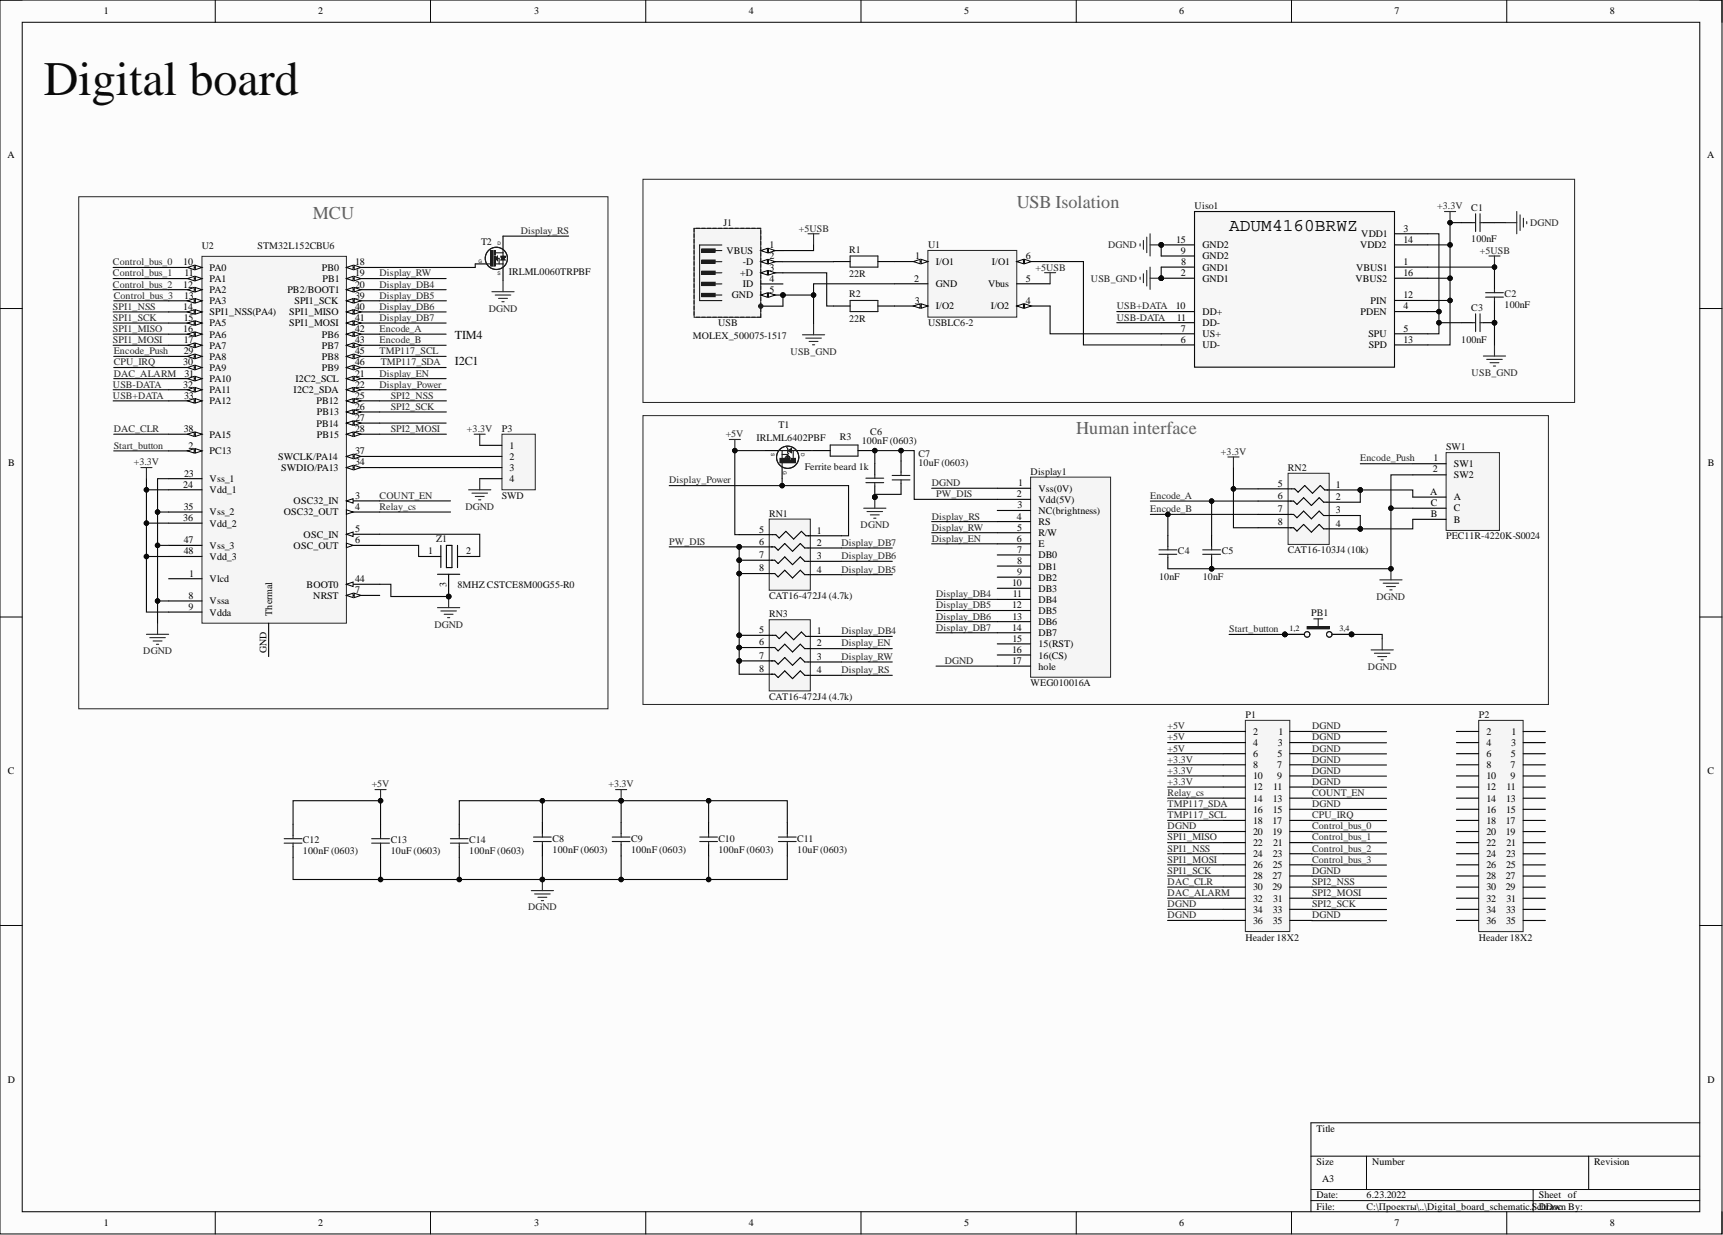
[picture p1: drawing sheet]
# Altium project Digital board.PrjPcb
1 sheet, 33 parts. Net scope: global (net labels, ports and power ports of the same name join across sheets).
Board file: Digital_board_PCB.PcbDoc

## Sheet Digital_board_schematic.SchDoc
size A3

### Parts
C1  100nF  [CAP 0603]
C2  100nF  [CAP 0603]
C3  100nF  [CAP 0603]
C4  10nF  [CAP 0603]
C5  10nF  [CAP 0603]
C6  100nF (0603)  [CAP 0603]
C7  10uF (0603)  [CAP 0603]
C8  100nF (0603)  [CAP 0603]
C9  100nF (0603)  [CAP 0603]
C10  100nF (0603)  [CAP 0603]
C11  10uF (0603)  [CAP 0603]
C12  100nF (0603)  [CAP 0603]
C13  10uF (0603)  [CAP 0603]
C14  100nF (0603)  [CAP 0603]
Display1  WEG010016A  [WEG010016A]
J1  USB  [MOLEX_500075-1517]
P1  Header 18X2  [HDR2X18]
P2  Header 18X2  [HDR2X18]
P3  SWD  [HDR1X4]
PB1  Push Button  [PB_OMRON_B3F-1070]  (value not drawn)
R1  22R  [1608[0603]]
R2  22R  [1608[0603]]
R3  Ferrite beard 1k  [C1206]
RN1  CAT16-472J4 (4.7k)  [CAT16-470J4LF]
RN2  CAT16-103J4 (10k)  [CAT16-470J4LF]
RN3  CAT16-472J4 (4.7k)  [CAT16-470J4LF]
SW1  PEC11R-4220K-S0024  [PEC11R-4220K-S0024]
T1  IRLML6402PBF  [SOT95P237X112-3N]
T2  IRLML0060TRPBF  [SOT95P237X112-3N]
U1  USBLC6-2  [SOT23-6L]
U2  STM32L152CBU6  [UFQFPN48]
Uiso1  (no value)  [RW_16_ADI]
Z1  8MHZ CSTCE8M00G55-R0  [PRQV8.00CR5010Y000]

### Blocks framed on the sheet
USB Isolation: C1-C3 J1 R1 R2 U1 Uiso1
MCU: P3 T2 U2 Z1
Human interface: C4-C7 Display1 PB1 R3 RN1-RN3 SW1 T1

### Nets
+3.3V: C1.2 C8.1 C9.1 C10.1 C11.1 C14.1 P1.8 P1.10 P1.12 P3.1 RN2.5 RN2.8 U2.9(Vdda) U2.24(Vdd_1) U2.36(Vdd_2) U2.48(Vdd_3) Uiso1.12(PIN) Uiso1.13(SPD) Uiso1.14(VDD2) Uiso1.16(VBUS2)
+5USB: C2.2 J1.1(VBUS) U1.5(Vbus) Uiso1.1(VBUS1)
+5V: C12.1 C13.1 P1.2 P1.4 P1.6 RN1.5 T1.2(S)
DGND: C1.1 C4.2 C5.2 C6.2 C7.2 C8.2 C9.2 C10.2 C11.2 C12.2 C13.2 C14.2 Display1.1(Vss(0V)) Display1.17(hole) P1.1 P1.3 P1.5 P1.7 P1.9 P1.11 P1.15 P1.20 P1.27 P1.34 P1.35 P1.36 P3.4 PB1.3 PB1.4 SW1.2(SW2) SW1.C T2.2(S) U2.8(Vssa) U2.23(Vss_1) U2.35(Vss_2) U2.44(BOOT0) U2.47(Vss_3) Uiso1.9(GND2) Uiso1.15(GND2) Z1.3
USB_GND: C2.1 C3.1 J1.5(GND) J1.6(SH) U1.2(GND) Uiso1.2(GND1) Uiso1.8(GND1)
Control_bus_0: P1.19 U2.10(PA0)
Control_bus_1: P1.21 U2.11(PA1)
Control_bus_2: P1.23 U2.12(PA2)
Control_bus_3: P1.25 U2.13(PA3)
COUNT_EN: P1.13 U2.3(OSC32_IN)
CPU_IRQ: P1.17 U2.30(PA9)
DAC_ALARM: P1.32 U2.31(PA10)
DAC_CLR: P1.30 U2.38(PA15)
Display_DB4: Display1.11(DB4) RN3.1 U2.20(PB2/BOOT1)
Display_DB5: Display1.12(DB5) RN1.4 U2.39(SPI1_SCK)
Display_DB6: Display1.13(DB6) RN1.3 U2.40(SPI1_MISO)
Display_DB7: Display1.14(DB7) RN1.2 U2.41(SPI1_MOSI)
Display_EN: Display1.6(E) RN3.2 U2.21(I2C2_SCL)
Display_Power: RN1.1 T1.1(G) U2.22(I2C2_SDA)
Display_RS: Display1.4(RS) RN3.4 T2.3(D)
Display_RW: Display1.5(R/W) RN3.3 U2.19(PB1)
Encode_A: C5.1 RN2.6 U2.42(PB6)
Encode_B: C4.1 RN2.7 U2.43(PB7)
Encode_Push: SW1.1(SW1) U2.29(PA8)
PW_DIS: C6.1 C7.1 Display1.2(Vdd(5V)) R3.1(A) RN1.6 RN1.7 RN1.8 RN3.5 RN3.6 RN3.7 RN3.8
Relay_cs: P1.14 U2.4(OSC32_OUT)
SPI1_MISO: P1.22 U2.16(PA6)
SPI1_MOSI: P1.26 U2.17(PA7)
SPI1_NSS: P1.24 U2.14(SPI1_NSS(PA4))
SPI1_SCK: P1.28 U2.15(PA5)
SPI2_MOSI: P1.31 U2.28(PB15)
SPI2_NSS: P1.29 U2.25(PB12)
SPI2_SCK: P1.33 U2.26(PB13)
Start_button: PB1.1 PB1.2 U2.2(PC13)
TMP117_SCL: P1.18 U2.45(PB8)
TMP117_SDA: P1.16 U2.46(PB9)
USB+DATA: U2.33(PA12) Uiso1.10(DD+)
USB-DATA: U2.32(PA11) Uiso1.11(DD-)
NetC3_2: C3.2 Uiso1.3(VDD1) Uiso1.4(PDEN) Uiso1.5(SPU)
NetJ1_2: J1.2(-D) R1.2
NetJ1_3: J1.3(+D) R2.2
NetP3_2: P3.2 U2.37(SWCLK/PA14)
NetP3_3: P3.3 U2.34(SWDIO/PA13)
NetR1_1: R1.1(A) U1.1(I/O1)
NetR2_1: R2.1(A) U1.3(I/O2)
NetR3_2: R3.2 T1.3(D)
NetRN2_1: RN2.1 RN2.2 SW1.A
NetRN2_3: RN2.3 RN2.4 SW1.B
NetT2_1: T2.1(G) U2.18(PB0)
NetU1_4: U1.4(I/O2) Uiso1.7(US+)
NetU1_6: U1.6(I/O1) Uiso1.6(UD-)
NetU2_5: U2.5(OSC_IN) Z1.2
NetU2_6: U2.6(OSC_OUT) Z1.1

Not connected (* = marked no-connect by the designer): Display1 3(NC(brightness)) 7(DB0) 8(DB1) 9(DB2) 10(DB3) 15(15(RST)) 16(16(CS)); J1 4(ID); P2 1 2 3 4 5 6 7 8 9 10 11 12 13 14 15 16 17 18 19 20 21 22 23 24 25 26 27 28 29 30 31 32 33 34 35 36; U2 1(Vlcd) 7(NRST) 27(PB14) GND(Thermal)

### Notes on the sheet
- Digital board
- TIM4
- I2C1
